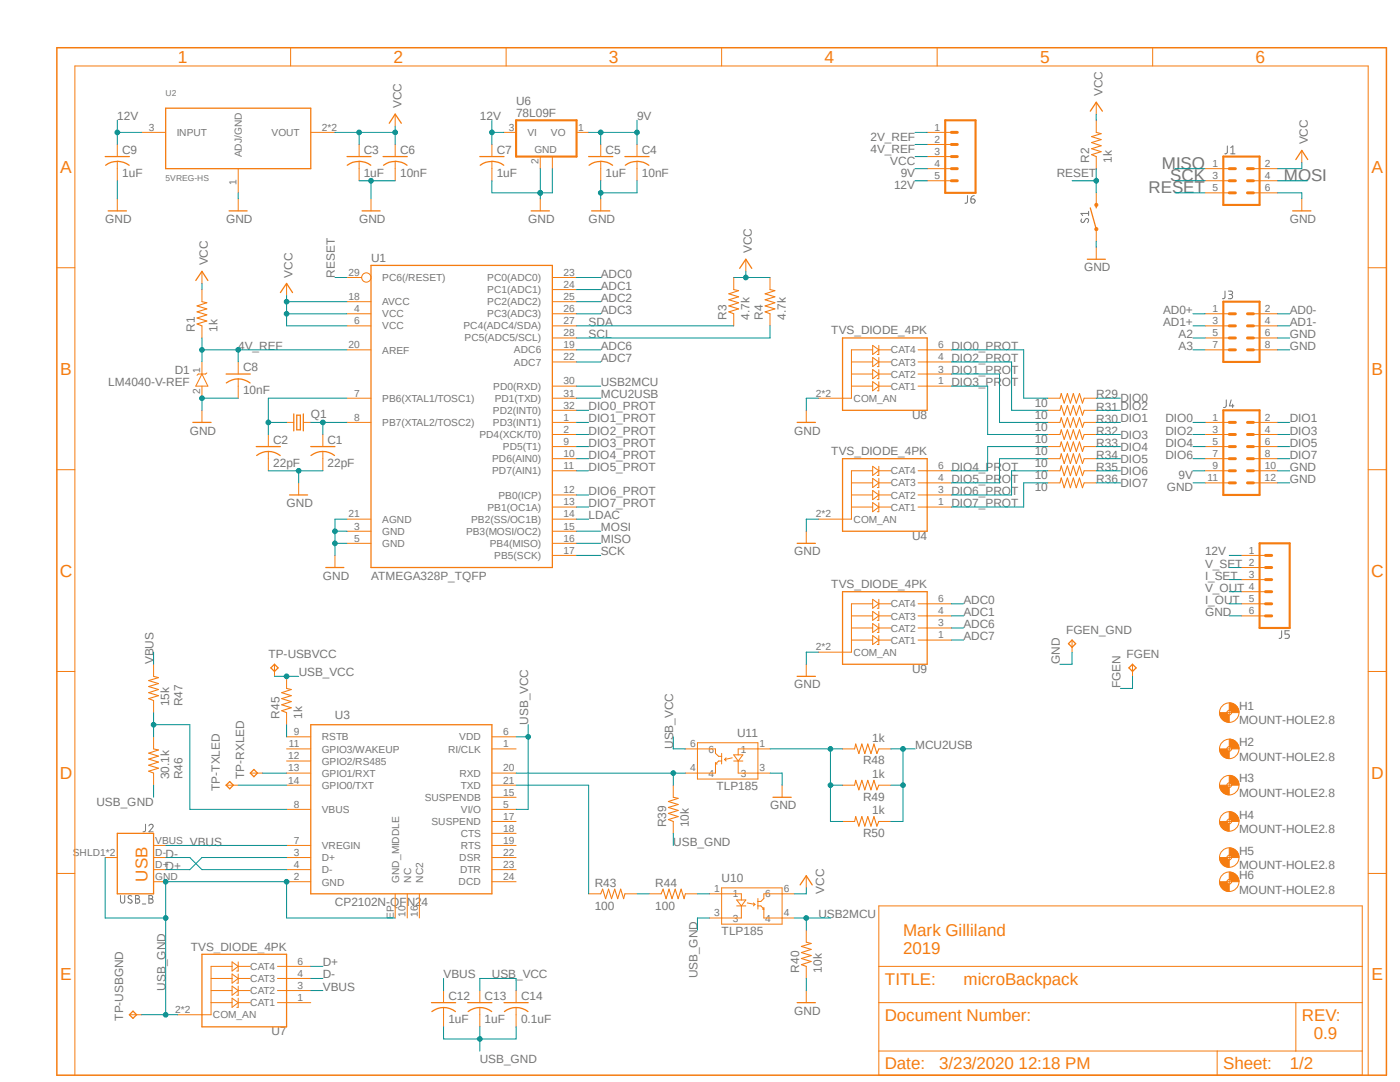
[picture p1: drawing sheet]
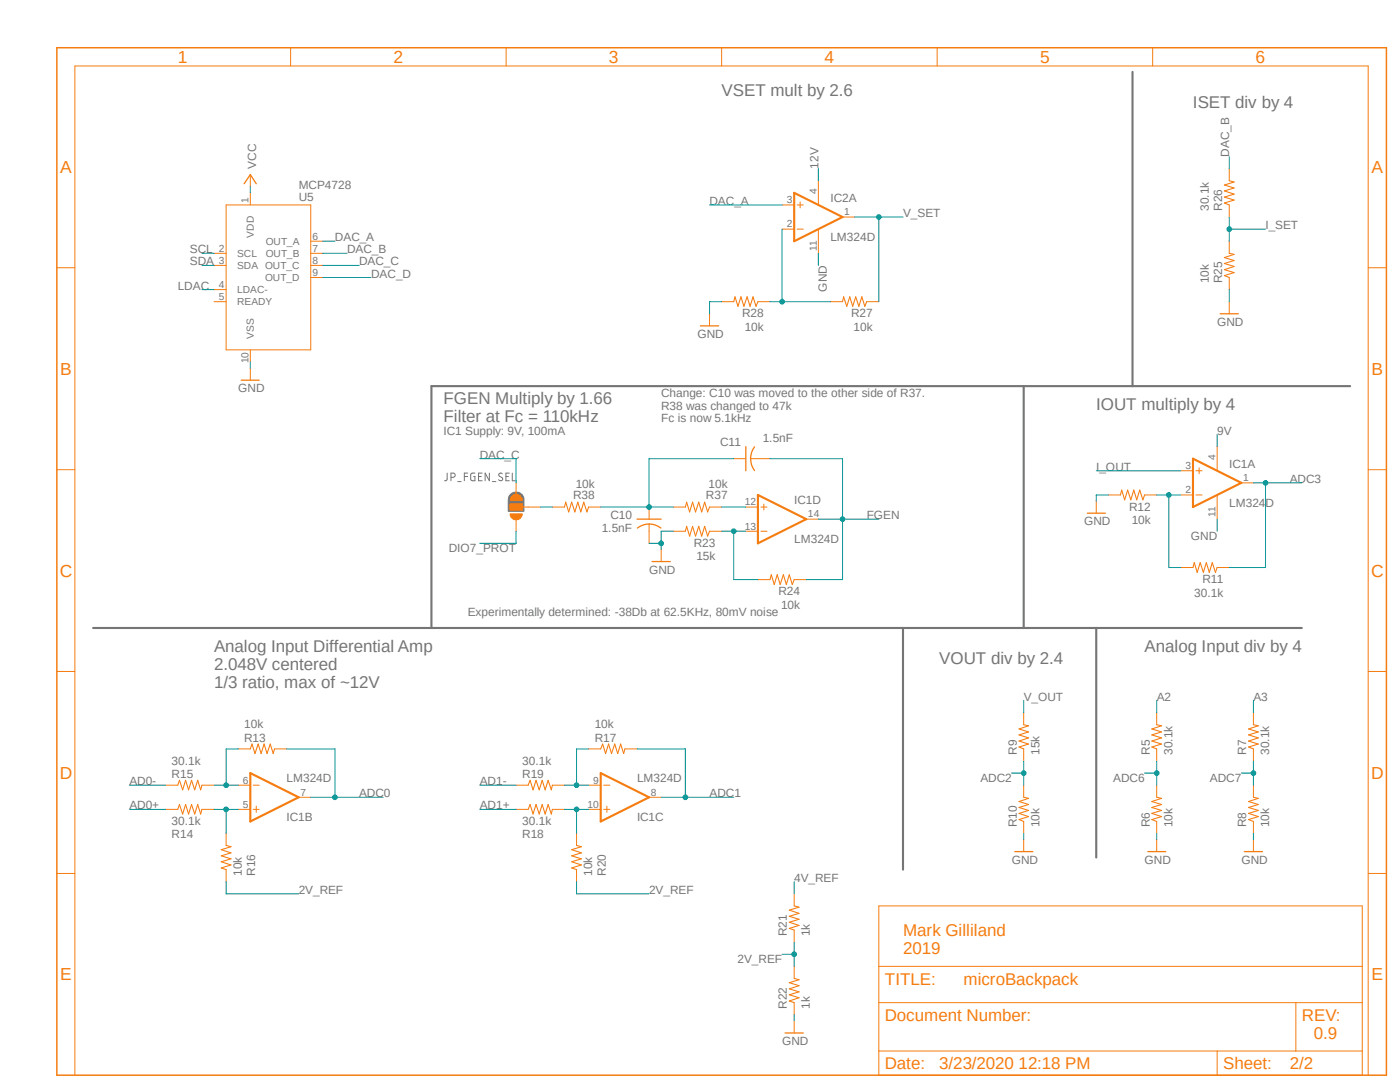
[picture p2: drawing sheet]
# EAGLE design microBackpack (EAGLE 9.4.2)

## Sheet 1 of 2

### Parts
C1  22pF  C-USC0805  [C0805]
C2  22pF  C-USC0805  [C0805]
C3  1uF  C-USC0805  [C0805]
C4  10nF  C-USC0805  [C0805]
C5  1uF  C-USC0805  [C0805]
C6  10nF  C-USC0805  [C0805]
C7  1uF  C-USC0805  [C0805]
C8  10nF  C-USC0805  [C0805]
C9  1uF  C-USC0805  [C0805]
C12  1uF  C-USC0805  [C0805]
C13  1uF  C-USC0805  [C0805]
C14  0.1uF  C-USC0805  [C0805]
D1  LM4040-V-REF  [SOT23]
FGEN  TPPAD1-20Y  [P1-20Y]
FGEN_GND  TPPAD1-20Y  [P1-20Y]
H1  MOUNT-HOLE2.8  [2,8]
H2  MOUNT-HOLE2.8  [2,8]
H3  MOUNT-HOLE2.8  [2,8]
H4  MOUNT-HOLE2.8  [2,8]
H5  MOUNT-HOLE2.8  [2,8]
H6  MOUNT-HOLE2.8  [2,8]
J1  CONN_03X22X3_SILK_MALE_PTH  [2X3]
J2  USB_B  [USB-B-PTH-VERT]
J3  CONN_04X2  [2X4]
J4  2X6 FEMALE  CONN_06X2PTH_FEMALE  [2X6]
J5  CONN_06SILK_FEMALE_PTH  [1X06]
J6  CONN_05NO_SILK  [1X05_NO_SILK]
Q1  CRYSTALHC49U70  [HC49U70]
R1  1k  R-US_R0805  [R0805]
R2  1k  R-US_R0805  [R0805]
R3  4.7k  R-US_R0805  [R0805]
R4  4.7k  R-US_R0805  [R0805]
R29  10  R-US_R0805  [R0805]
R30  10  R-US_R0805  [R0805]
R31  10  R-US_R0805  [R0805]
R32  10  R-US_R0805  [R0805]
R33  10  R-US_R0805  [R0805]
R34  10  R-US_R0805  [R0805]
R35  10  R-US_R0805  [R0805]
R36  10  R-US_R0805  [R0805]
R39  10k  R-US_R0805  [R0805]
R40  10k  R-US_R0805  [R0805]
R43  100  R-US_R0603  [R0603]
R44  100  R-US_R0603  [R0603]
R45  1k  R-US_R0805  [R0805]
R46  30.1k  R-US_R0805  [R0805]
R47  15k  R-US_R0805  [R0805]
R48  1k  R-US_R0805  [R0805]
R49  1k  R-US_R0805  [R0805]
R50  1k  R-US_R0805  [R0805]
S1  MOMENTARY-SWITCH-SPST-SMD-5.2-REDUNDANT  [TACTILE_SWITCH_SMD_5.2MM]
TP-RXLED  TPPAD1-13  [P1-13]
TP-TXLED  TPPAD1-13  [P1-13]
TP-USBGND  TPPAD1-13  [P1-13]
TP-USBVCC  TPPAD1-13  [P1-13]
U1  ATMEGA328P_TQFP  [TQFP32-08]
U2  5VREG-HS  [SOT223-HS]
U3  CP2102N-QFN24  [QFN-24_ALT2]
U4  TVS_DIODE_4PK  [SOT457]
U6  78L09F  [SOT89]
U7  TVS_DIODE_4PK  [SOT457]
U8  TVS_DIODE_4PK  [SOT457]
U9  TVS_DIODE_4PK  [SOT457]
U10  TLP185  [SO06-4]
U11  TLP185  [SO06-4]

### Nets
2V_REF: J6.1 ; also sheet 2
4V_REF: C8.1 D1.1(+IN) J6.2 R1.1 U1.20(AREF) ; also sheet 2
9V: C4.1 C5.1 J4.9 J6.4 U6.1(VO) ; also sheet 2
12V: C7.1 C9.1 J5.1 J6.5 U2.3(INPUT) U6.3(VI) ; also sheet 2
A2: J3.5 ; also sheet 2
A3: J3.7 ; also sheet 2
AD0+: J3.1 ; also sheet 2
AD0-: J3.2 ; also sheet 2
AD1+: J3.3 ; also sheet 2
AD1-: J3.4 ; also sheet 2
ADC0: U1.23(PC0(ADC0)) U9.6(CAT4) ; also sheet 2
ADC1: U1.24(PC1(ADC1)) U9.4(CAT3) ; also sheet 2
ADC2: U1.25(PC2(ADC2)) ; also sheet 2
ADC3: U1.26(PC3(ADC3)) ; also sheet 2
ADC6: U1.19(ADC6) U9.3(CAT2) ; also sheet 2
ADC7: U1.22(ADC7) U9.1(CAT1) ; also sheet 2
CRYS_N [crystalDiff]: C2.1 Q1.1 U1.7(PB6(XTAL1/TOSC1))
CRYS_P [crystalDiff]: C1.1 Q1.2 U1.8(PB7(XTAL2/TOSC2))
D+: J2.D+ U3.3(D+) U7.6(CAT4)
D-: J2.D- U3.4(D-) U7.4(CAT3)
DIO0: J4.1 R29.1
DIO0_PROT: R29.2 U1.32(PD2(INT0)) U8.6(CAT4)
DIO1: J4.2 R30.1
DIO1_PROT: R30.2 U1.1(PD3(INT1)) U8.3(CAT2)
DIO2: J4.3 R31.1
DIO2_PROT: R31.2 U1.2(PD4(XCK/T0)) U8.4(CAT3)
DIO3: J4.4 R32.1
DIO3_PROT: R32.2 U1.9(PD5(T1)) U8.1(CAT1)
DIO4: J4.5 R33.1
DIO4_PROT: R33.2 U1.10(PD6(AIN0)) U4.6(CAT4)
DIO5: J4.6 R34.1
DIO5_PROT: R34.2 U1.11(PD7(AIN1)) U4.4(CAT3)
DIO6: J4.7 R35.1
DIO6_PROT: R35.2 U1.12(PB0(ICP)) U4.3(CAT2)
DIO7: J4.8 R36.1
DIO7_PROT: R36.2 U1.13(PB1(OC1A)) U4.1(CAT1) ; also sheet 2
FGEN: FGEN.TP ; also sheet 2
GND: C1.2 C2.2 C3.2 C4.2 C5.2 C6.2 C7.2 C8.2 C9.2 D1.2(-IN) FGEN_GND.TP J1.6 J3.6 J3.8 J4.10 J4.11 J4.12 J5.6 R40.1 S1.1 S1.2 U1.3(GND) U1.5(GND) U1.21(AGND) U2.1(ADJ/GND) U4.2(COM_AN) U4.5(COM_AN) U6.2(GND) U6.2@1(GND) U8.2(COM_AN) U8.5(COM_AN) U9.2(COM_AN) U9.5(COM_AN) U11.3 ; also sheet 2
I_OUT: J5.5 ; also sheet 2
I_SET: J5.3 ; also sheet 2
LDAC: U1.14(PB2(SS/OC1B)) ; also sheet 2
MCU2USB: R48.1 R49.1 R50.1 U1.31(PD1(TXD))
MISO: J1.1 U1.16(PB4(MISO))
MOSI: J1.4 U1.15(PB3(MOSI/OC2))
N$5: R48.2 R49.2 R50.2 U11.1
N$7: R46.2 R47.1 U3.8(VBUS)
N$8: R44.2 U10.1
N$16: R39.2 U3.20(RXD) U11.4
N$17: R43.2 R44.1
N$20: R43.1 U3.21(TXD)
N$21: TP-RXLED.TP U3.13(GPIO1/RXT)
N$22: TP-TXLED.TP U3.14(GPIO0/TXT)
N$23: R45.1 U3.9(RSTB)
RESET: J1.5 R2.1 S1.3 S1.4 U1.29(PC6(/RESET))
SCK: J1.3 U1.17(PB5(SCK))
SCL: R4.1 U1.28(PC5(ADC5/SCL)) ; also sheet 2
SDA: R3.1 U1.27(PC4(ADC4/SDA)) ; also sheet 2
USB2MCU: R40.2 U1.30(PD0(RXD)) U10.4
USB_GND: C12.2 C13.2 C14.2 J2.GND J2.SHLD1(SHIELD) J2.SHLD2(SHIELD) R39.1 R46.1 TP-USBGND.TP U3.2(GND) U3.EP(GND_MIDDLE) U7.2(COM_AN) U7.5(COM_AN) U10.3
USB_VCC: C13.1 C14.1 R45.2 TP-USBVCC.TP U3.5(VI/O) U3.6(VDD) U11.6
V_OUT: J5.4 ; also sheet 2
V_SET: J5.2 ; also sheet 2
VBUS: C12.1 J2.VBUS R47.2 U3.7(VREGIN) U7.3(CAT2)
VCC: C3.1 C6.1 J1.2 J6.3 R1.2 R2.2 R3.2 R4.2 U1.4(VCC) U1.6(VCC) U1.18(AVCC) U2.2(VOUT) U2.4(VOUT) U10.6 ; also sheet 2
Unconnected: U3.1(RI/CLK) U3.10(NC) U3.11(GPIO3/WAKEUP) U3.12(GPIO2/RS485) U3.15(SUSPENDB) U3.16(NC2) U3.17(SUSPEND) U3.18(CTS) U3.19(RTS) U3.22(DSR) U3.23(DTR) U3.24(DCD) U7.1(CAT1)

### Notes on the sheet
- Mark Gilliland
  2019
- 0.9

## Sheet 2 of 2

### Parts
C10  1.5nF  C-USC0805  [C0805]
C11  1.5nF  C-USC0805  [C0805]
IC1  LM324D  [SO14]
IC2  LM324D  [SO14]
JP_FGEN_SEL  JUMPER-SMT_3_1-NC_PASTE_SILK  [SMT-JUMPER_3_1-NC_PASTE_SILK]
R5  30.1k  R-US_R0805  [R0805]
R6  10k  R-US_R0805  [R0805]
R7  30.1k  R-US_R0805  [R0805]
R8  10k  R-US_R0805  [R0805]
R9  15k  R-US_R0805  [R0805]
R10  10k  R-US_R0805  [R0805]
R11  30.1k  R-US_R0805  [R0805]
R12  10k  R-US_R0805  [R0805]
R13  10k  R-US_R0805  [R0805]
R14  30.1k  R-US_R0805  [R0805]
R15  30.1k  R-US_R0805  [R0805]
R16  10k  R-US_R0805  [R0805]
R17  10k  R-US_R0805  [R0805]
R18  30.1k  R-US_R0805  [R0805]
R19  30.1k  R-US_R0805  [R0805]
R20  10k  R-US_R0805  [R0805]
R21  1k  R-US_R0805  [R0805]
R22  1k  R-US_R0805  [R0805]
R23  15k  R-US_R0805  [R0805]
R24  10k  R-US_R0805  [R0805]
R25  10k  R-US_R0805  [R0805]
R26  30.1k  R-US_R0805  [R0805]
R27  10k  R-US_R0805  [R0805]
R28  10k  R-US_R0805  [R0805]
R37  10k  R-US_R0805  [R0805]
R38  10k  R-US_R0805  [R0805]
U5  MCP4728  [MSOP10]

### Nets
2V_REF: R16.1 R20.1 R21.1 R22.2 ; also sheet 1
4V_REF: R21.2 ; also sheet 1
9V: IC1.4(P:V+) ; also sheet 1
12V: IC2.4(P:V+) ; also sheet 1
A2: R5.2 ; also sheet 1
A3: R7.2 ; also sheet 1
AD0+: R14.1 ; also sheet 1
AD0-: R15.1 ; also sheet 1
AD1+: R18.1 ; also sheet 1
AD1-: R19.1 ; also sheet 1
ADC0: IC1.7(B:OUT) R13.2 ; also sheet 1
ADC1: IC1.8(C:OUT) R17.2 ; also sheet 1
ADC2: R9.1 R10.2 ; also sheet 1
ADC3: IC1.1(A:OUT) R11.1 ; also sheet 1
ADC6: R5.1 R6.2 ; also sheet 1
ADC7: R7.1 R8.2 ; also sheet 1
DAC_A: IC2.3(A:+IN) U5.6(OUT_A)
DAC_B: R26.2 U5.7(OUT_B)
DAC_C: JP_FGEN_SEL.3 U5.8(OUT_C)
DAC_D: U5.9(OUT_D)
DIO7_PROT: JP_FGEN_SEL.1 ; also sheet 1
FGEN: C11.2 IC1.14(D:OUT) R24.1 ; also sheet 1
GND: C10.2 IC1.11(P:V-) IC2.11(P:V-) R6.1 R8.1 R10.1 R12.2 R22.1 R23.2 R25.1 R28.2 U5.10(VSS) ; also sheet 1
I_OUT: IC1.3(A:+IN) ; also sheet 1
I_SET: R25.2 R26.1 ; also sheet 1
LDAC: U5.4(LDAC-) ; also sheet 1
N$2: JP_FGEN_SEL.2 R38.2
N$3: IC1.13(D:-IN) R23.1 R24.2
N$4: C10.1 C11.1 R37.2 R38.1
N$6: IC1.2(A:-IN) R11.2 R12.1
N$9: IC1.6(B:-IN) R13.1 R15.2
N$10: IC1.5(B:+IN) R14.2 R16.2
N$11: IC2.2(A:-IN) R27.2 R28.1
N$12: IC1.12(D:+IN) R37.1
N$14: IC1.9(C:-IN) R17.1 R19.2
N$15: IC1.10(C:+IN) R18.2 R20.2
SCL: U5.2(SCL) ; also sheet 1
SDA: U5.3(SDA) ; also sheet 1
V_OUT: R9.2 ; also sheet 1
V_SET: IC2.1(A:OUT) R27.1 ; also sheet 1
VCC: U5.1(VDD) ; also sheet 1
Unconnected: IC2.5(B:+IN) IC2.6(B:-IN) IC2.7(B:OUT) IC2.8(C:OUT) IC2.9(C:-IN) IC2.10(C:+IN) IC2.12(D:+IN) IC2.13(D:-IN) IC2.14(D:OUT) U5.5(READY)

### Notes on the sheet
- VSET mult by 2.6
- ISET div by 4
- IOUT multiply by 4
- FGEN Multiply by 1.66
  Filter at Fc = 110kHz
- IC1 Supply: 9V, 100mA
- Analog Input div by 4
- VOUT div by 2.4
- Analog Input Differential Amp
  2.048V centered
  1/3 ratio, max of ~12V
- Mark Gilliland
  2019
- 0.9

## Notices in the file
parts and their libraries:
SparkFun-IC-Microcontroller: Licensing: Creative Commons ShareAlike 4.0 International - https://creativecommons.org/licenses/by-sa/4.0
